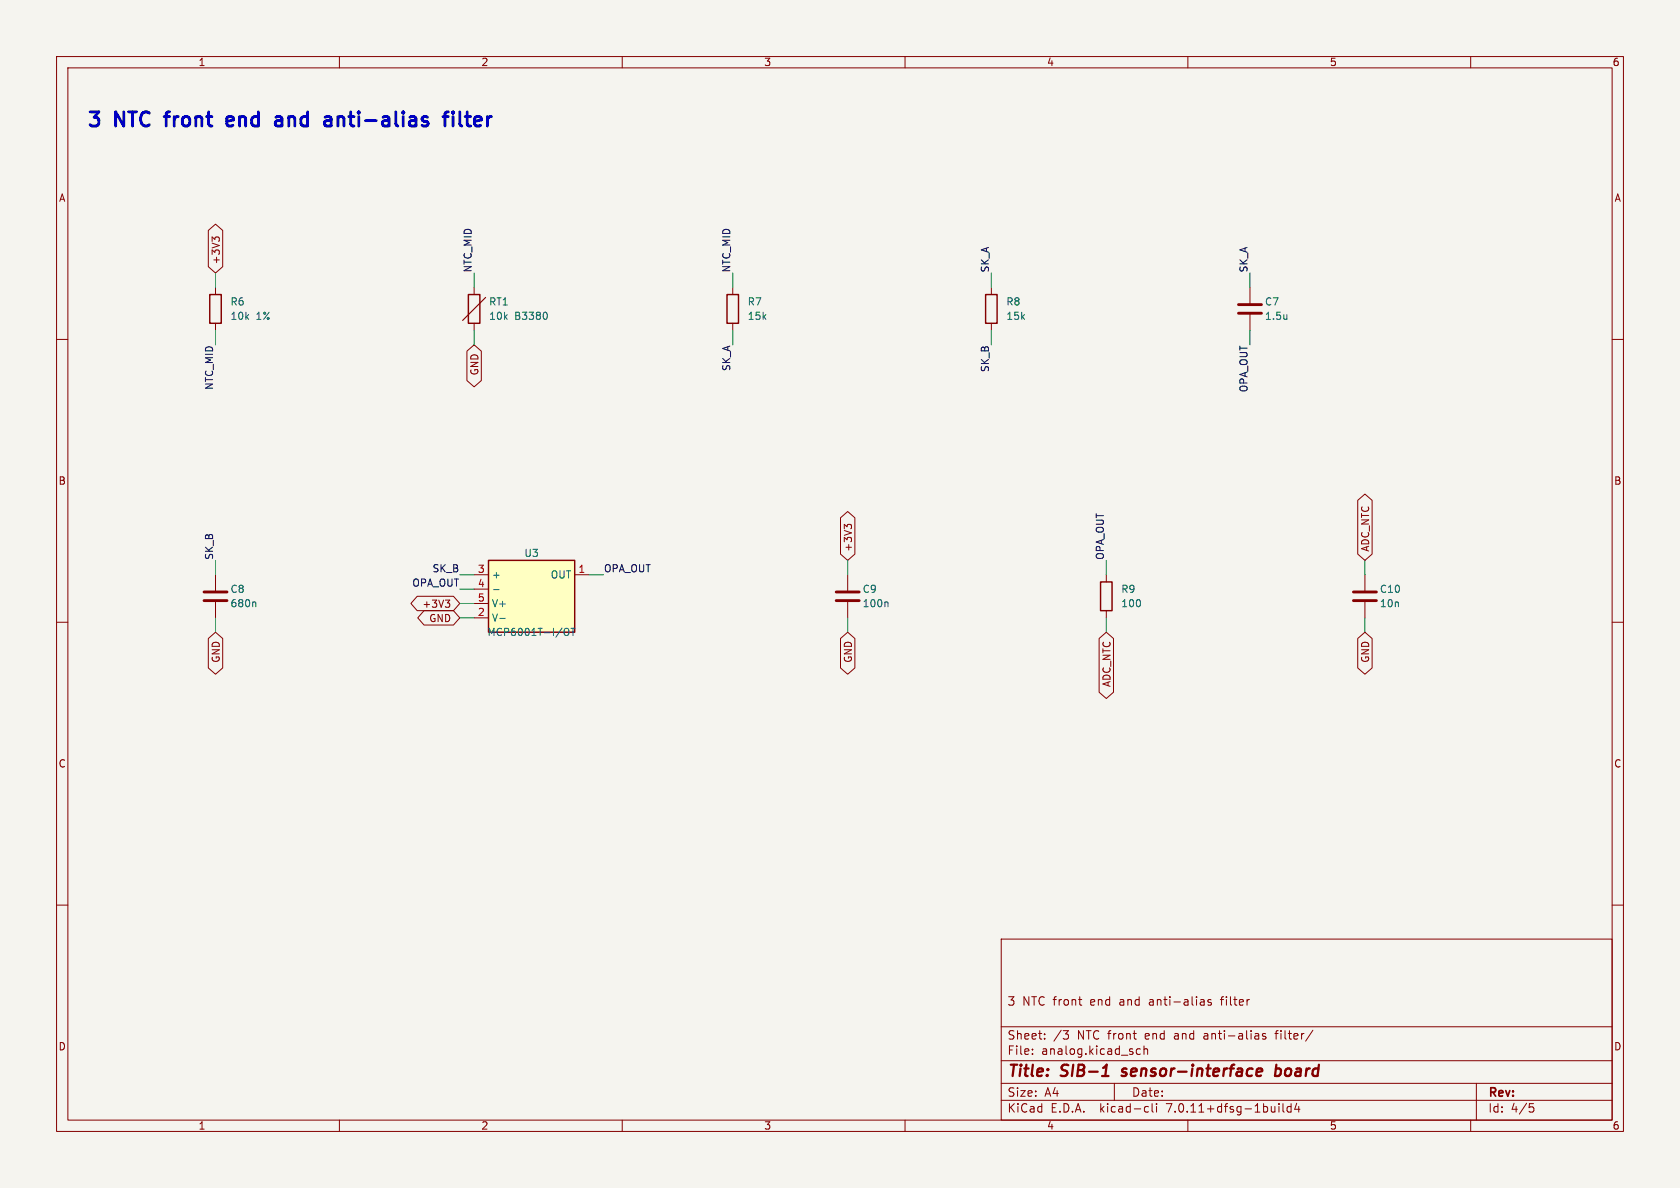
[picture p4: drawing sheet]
<svg xmlns="http://www.w3.org/2000/svg" width="297mm" height="210mm" viewBox="0 0 297 210" stroke-linecap="round" stroke-linejoin="round" font-family="sans-serif">
<path d="M0 0h297v210h-297z" fill="#f5f4ef" stroke="#f5f4ef" stroke-width=".18"/>
<g fill="none" stroke="#840000" stroke-width=".18">
<path d="M10 10h277v190h-277zM12 12h273v186h-273zM60 10v2M110 10v2M160 10v2M210 10v2M260 10v2M10 60h2M36.8 40.7l1.3-1.1 1.3 1.1v6.4l-1.3 1.2-1.3-1.2zM38 42.3l-.5-.4v.8M38 42.1l.2-.2h.3l.3 .2M38.1 50.8v1.3"/>
<path d="M38.1 57.2v1.2M83.8 50.8v1.3M83.8 57.2v1.2M129.5 50.8v1.3M129.5 57.2v1.2M175.3 50.8v1.3M175.3 57.2v1.2M221 50.8v3M221 55.4v3M285 60h2M82.5 62.1l1.3-1.1 1.3 1.1v5.2l-1.3 1.1-1.3-1.1zM148.6 91.5l1.3-1.1 1.2 1.1v6.4l-1.2 1.2-1.3-1.2z"/>
<path d="M149.7 93.1l-.4-.4v.8M149.7 92.9l.3-.2h.3l.2 .2M240 88.5l1.3-1.2 1.3 1.2v9.4l-1.3 1.2-1.3-1.2zM10 110h2M36.8 112.9l1.3-1.1 1.3 1.1v5.2l-1.3 1.1-1.3-1.1zM38.1 101.6v3M38.1 106.2v3M73.8 105.4h6.4l1.1 1.3-1.1 1.3h-6.4l-1.2-1.3zM75 107.9h5.2l1.1 1.3-1.1 1.3h-5.2l-1.1-1.3zM78.7 106.1h.8l-.4 .5M79.3 106.6l.2 .2v.3l-.2 .3M83.8 101.6h2.6"/>
<path d="M83.8 109.2h2.6M83.8 104.1h2.6M83.8 106.7h2.6M101.6 101.6h2.5M148.6 112.9l1.3-1.1 1.2 1.1v5.2l-1.2 1.1-1.3-1.1zM149.9 101.6v3M149.9 106.2v3M194.3 112.9l1.3-1.1 1.3 1.1v9.5l-1.3 1.1-1.3-1.1zM195.6 101.6v1.3M195.6 108v1.2M240 112.9l1.3-1.1 1.3 1.1v5.2l-1.3 1.1-1.3-1.1zM241.3 101.6v3"/>
<path d="M241.3 106.2v3M285 110h2M10 160h2M285 160h2M177 166h108v32h-108zM190.7 176.7h.5M191.1 177.7h.1M212.4 176.7h.3l.2 .2v.8M212.9 177.6l-.5 .1M212.9 177.1h-.5M214.1 176.8l-.4-.1-.2 .2 .1 .2 .5 .2v.3h-.6M60 198v2"/>
<path d="M110 198v2M160 198v2M177 194.5h108M177 191.5h108M177 187.5h108M177 181.5h108M182.5 186.3v.1M182.5 185.5v.1M184.7 183.6v.1M184.7 182.8v.1M188 182.2h.9l-.5 .6M188.6 182.8l.3 .3v.3l-.3 .3"/>
<path d="M197 191.5v3M201.6 185.5l-.4-.1-.3 .3v.4l.1 .2h.6M202.2 185.5l.3-.1 .3 .1 .1 .9M202.2 184.9v1.5M202.6 195.6l.4 .1M203 196.5l-.4 .1M203.7 195.1v1.3l.2 .2M204.5 195.1v.1M204.5 195.6v1M210 198v2M222.3 182.7l.2 .2v.8M222.5 183.6l-.1 .1"/>
<path d="M222.5 183.1h-.1M223.7 182.8l-.3-.1-.2 .2v.2l.5 .2v.3h-.5M225.4 182.7h.6M226.1 195.1v.1M226.1 195.6v1M226.8 195.1v1.3l.2 .2M228.2 195.7l-.4-.1-.3 .3v.4l.2 .2h.5M228.2 195.1v1.5M229.2 195l-.3 1.1h.9M229.6 195.6v1M232.1 182.1l-1.3 2M260 198v2"/>
<path d="M261 191.5v6.5M270.4 195.1h.7M270.5 195.7h.4l.3 .3-.2 .5-.5 .1"/>
</g>
<path d="M194.8 190.2h1.2M198.3 190.1l.1 .1M198.5 189l-.1 .3v.1M222.1 189.5l1-.1v-.4l-.2-.1-.6 .1-.2 .9 .2 .3 .6-.1M225.6 189l.2-.1 .5 .1M225.6 188.2l-.2 2M226.3 190a.66 .66 0 0 1-.9 .1" fill="none" stroke="#840000" stroke-width=".4"/>
<path d="M218.9 55.4h4.1M218.9 53.8h4.1M36.1 106.2h4M36.1 104.6h4M147.8 106.2h4.1M147.8 104.6h4.1M239.3 106.2h4M239.3 104.6h4" fill="none" stroke="#840000" stroke-width=".51"/>
<path d="M37.1 52.1h2v5.1h-2zM82.8 52.1h2v5.1h-2zM128.5 52.1h2.1v5.1h-2.1zM174.2 52.1h2.1v5.1h-2.1zM86.4 99.1h15.2v12.7h-15.2zM194.6 102.9h2v5.1h-2z" fill="none" stroke="#840000" stroke-width=".25"/>
<path d="M86.4 99.1h15.2v12.7h-15.2z" fill="#ffffc2" stroke="#ffffc2" stroke-width=".18"/>
<path d="M96.6 55.3l.2 .4-.2 .6M227.5 55.6v.9M227.5 56.3l-.1 .1M45 106.4l.2 .2v.7M87.3 104.2h.9M88.4 109.3h.9M99.8 111.3l.2-.2a.43 .43 0 0 1 .6 .4v.4a.42 .42 0 0 1-.5 .5 .42 .42 0 0 1-.4-.5zM100.9 111.1h.8M101.3 111.1v1.2M156.8 106.4l.2 .2v.7" fill="none" stroke="#006464" stroke-width=".18"/>
<path d="M85.9 52.6l-4.1 4" fill="none" stroke="#840000" stroke-width=".2"/>
<g fill="none" stroke="#0000c2" stroke-width=".5">
<path d="M79.3 19.8l-.5 .1-.1 .2v2.2M80.1 19.8v.2M80.1 19.8l-.1 .1 .1 .1M80.1 19.8l.1 .1-.1 .1M81.3 19.8v2.1l.3 .4M29 20.6h1M41.2 20.7l-.7-.1-.4 .4v.9l.1 .3 .3 .1 .7-.1M41.3 21.2l-1.2 .2M49 20.6h.5l.4 .4v1.3M49.9 22.2l-.9 .1M49.9 21.2l-.9 .1M59.7 20.6v1.7"/>
<path d="M60.5 20.6h-.4l-.4 .2M78.3 20.6h1M80.1 20.6v1.7M82.2 20.6h1"/>
</g>
<g fill="none" stroke="#009600" stroke-width=".18">
<path d="M38.1 48.3v2.5M38.1 58.4v2.6M83.8 48.3v2.5M83.8 58.4v2.6M129.5 48.3v2.5M129.5 58.4v2.6M175.3 48.3v2.5M175.3 58.4v2.6M221 48.3v2.5M221 58.4v2.6M38.1 99.1v2.5M149.9 99.1v2.5"/>
<path d="M195.6 99.1v2.5M241.3 99.1v2.5M38.1 109.2v2.6M81.3 101.6h2.5M81.3 104.1h2.5M81.3 106.7h2.5M81.3 109.2h2.5M104.1 101.6h2.6M149.9 109.2v2.6M195.6 109.2v2.6M241.3 109.2v2.6"/>
</g>
<g font-size="3.5" fill="#0000c2">
<text x="15.2" y="22.6">3</text>
<text x="20.5" y="22.6">NTC</text>
<text x="30.5" y="22.6">front</text>
<text x="42.3" y="22.6">end</text>
<text x="51.9" y="22.6">and</text>
<text x="61.5" y="22.6">anti-alias</text>
<text x="83.7" y="22.6">filter</text>
</g>
<g font-size="2.8" fill="#840000">
<text x="178" y="190.9">Title:</text>
<text x="187.7" y="190.9">SIB-1</text>
<text x="199.2" y="190.9">sensor-interface</text>
<text x="227.1" y="190.9">board</text>
</g>
<g font-size="2.1" fill="#840000">
<text x="178" y="178">3</text>
<text x="180.7" y="178">NTC front</text>
<text x="192.9" y="178">end</text>
<text x="198.2" y="178">and</text>
<text x="203.6" y="178">anti-alias</text>
<text x="216.4" y="178">filter</text>
<text x="178" y="184">Sheet:</text>
<text x="186.2" y="184">/3</text>
<text x="190.5" y="184">NTC front</text>
<text x="202.7" y="184">end</text>
<text x="208" y="184">and</text>
<text x="213.4" y="184">anti-alias</text>
<text x="226.2" y="184">filter/</text>
<text x="178" y="186.7">File:</text>
<text x="184.1" y="186.7">analog.kicad_sch</text>
<text x="178" y="196.9">KiCad</text>
<text x="178" y="194.1">Size:</text>
<text x="184.7" y="194.1">A4</text>
<text x="185.7" y="196.9">E.D.A.</text>
<text x="194.6" y="196.9">kicad-cli</text>
<text x="200" y="194.1">Date:</text>
<text x="206.5" y="196.9">7.0.11+dfsg-1build4</text>
<text x="263" y="194.3">Rev:</text>
<text x="263" y="196.9">Id:</text>
<text x="267.1" y="196.9">4/5</text>
</g>
<g font-size="1.8" fill="#840000">
<text x="35" y="11.9">1</text>
<text x="85" y="11.9">2</text>
<text x="135" y="11.9">3</text>
<text x="185" y="11.9">4</text>
<text x="235" y="11.9">5</text>
<text x="285" y="11.9">6</text>
<text x="10.3" y="35.9">A</text>
<text x="285.3" y="35.9">A</text>
<text x="39.1" y="46.8" transform="rotate(-90 39.1 46.8)">+3V3</text>
<text x="84.8" y="66.5" transform="rotate(-90 84.8 66.5)">GND</text>
<text x="10.3" y="85.9">B</text>
<text x="285.3" y="85.9">B</text>
<text x="150.8" y="97.6" transform="rotate(-90 150.8 97.6)">+3V3</text>
<text x="242.3" y="97.6" transform="rotate(-90 242.3 97.6)">ADC_NTC</text>
<text x="74.6" y="107.6">+3V3</text>
<text x="75.8" y="110.2">GND</text>
<text x="39.1" y="117.3" transform="rotate(-90 39.1 117.3)">GND</text>
<text x="150.8" y="117.3" transform="rotate(-90 150.8 117.3)">GND</text>
<text x="242.3" y="117.3" transform="rotate(-90 242.3 117.3)">GND</text>
<text x="196.5" y="121.6" transform="rotate(-90 196.5 121.6)">ADC_NTC</text>
<text x="10.3" y="135.9">C</text>
<text x="285.3" y="135.9">C</text>
<text x="10.3" y="185.9">D</text>
<text x="285.3" y="185.9">D</text>
<text x="35" y="199.9">1</text>
<text x="85" y="199.9">2</text>
<text x="135" y="199.9">3</text>
<text x="185" y="199.9">4</text>
<text x="235" y="199.9">5</text>
<text x="285" y="199.9">6</text>
</g>
<g font-size="1.8" fill="#0f0f0f">
<text x="83.5" y="48.3" transform="rotate(-90 83.5 48.3)">NTC_MID</text>
<text x="129.2" y="48.3" transform="rotate(-90 129.2 48.3)">NTC_MID</text>
<text x="174.9" y="48.3" transform="rotate(-90 174.9 48.3)">SK_A</text>
<text x="220.6" y="48.3" transform="rotate(-90 220.6 48.3)">SK_A</text>
<text x="129.2" y="65.7" transform="rotate(-90 129.2 65.7)">SK_A</text>
<text x="174.9" y="65.9" transform="rotate(-90 174.9 65.9)">SK_B</text>
<text x="37.8" y="69" transform="rotate(-90 37.8 69)">NTC_MID</text>
<text x="220.6" y="69.4" transform="rotate(-90 220.6 69.4)">OPA_OUT</text>
<text x="37.8" y="99.1" transform="rotate(-90 37.8 99.1)">SK_B</text>
<text x="76.4" y="101.3">SK_B</text>
<text x="106.7" y="101.3">OPA_OUT</text>
<text x="195.2" y="99.1" transform="rotate(-90 195.2 99.1)">OPA_OUT</text>
<text x="72.8" y="103.8">OPA_OUT</text>
</g>
<g font-size="1.8" fill="#006464">
<text x="40.6" y="54.2">R6</text>
<text x="40.6" y="56.7">10k</text>
<text x="45.3" y="56.7">1%</text>
<text x="86.4" y="54.2">RT1</text>
<text x="86.4" y="56.7">10k</text>
<text x="91" y="56.7">B3380</text>
<text x="132.1" y="54.2">R7</text>
<text x="132.1" y="56.7">15k</text>
<text x="177.8" y="54.2">R8</text>
<text x="177.8" y="56.7">15k</text>
<text x="223.5" y="54.2">C7</text>
<text x="223.5" y="56.7">1.5u</text>
<text x="92.6" y="98.7">U3</text>
<text x="40.6" y="105">C8</text>
<text x="40.6" y="107.5">680n</text>
<text x="86.9" y="102.5">+</text>
<text x="86.9" y="107.5">V+</text>
<text x="97.3" y="102.5">OUT</text>
<text x="152.4" y="105">C9</text>
<text x="152.4" y="107.5">100n</text>
<text x="198.1" y="105">R9</text>
<text x="198.1" y="107.5">100</text>
<text x="243.8" y="105">C10</text>
<text x="243.8" y="107.5">10n</text>
<text x="86.1" y="112.6">MCP6001T-I/OT</text>
<text x="86.9" y="110.1">V-</text>
</g>
<g font-size="1.8" fill="#a90000">
<text x="84.4" y="101.3">3</text>
<text x="102.2" y="101.3">1</text>
<text x="84.4" y="103.9">4</text>
<text x="84.4" y="106.4">5</text>
<text x="84.4" y="109">2</text>
</g>
</svg>
